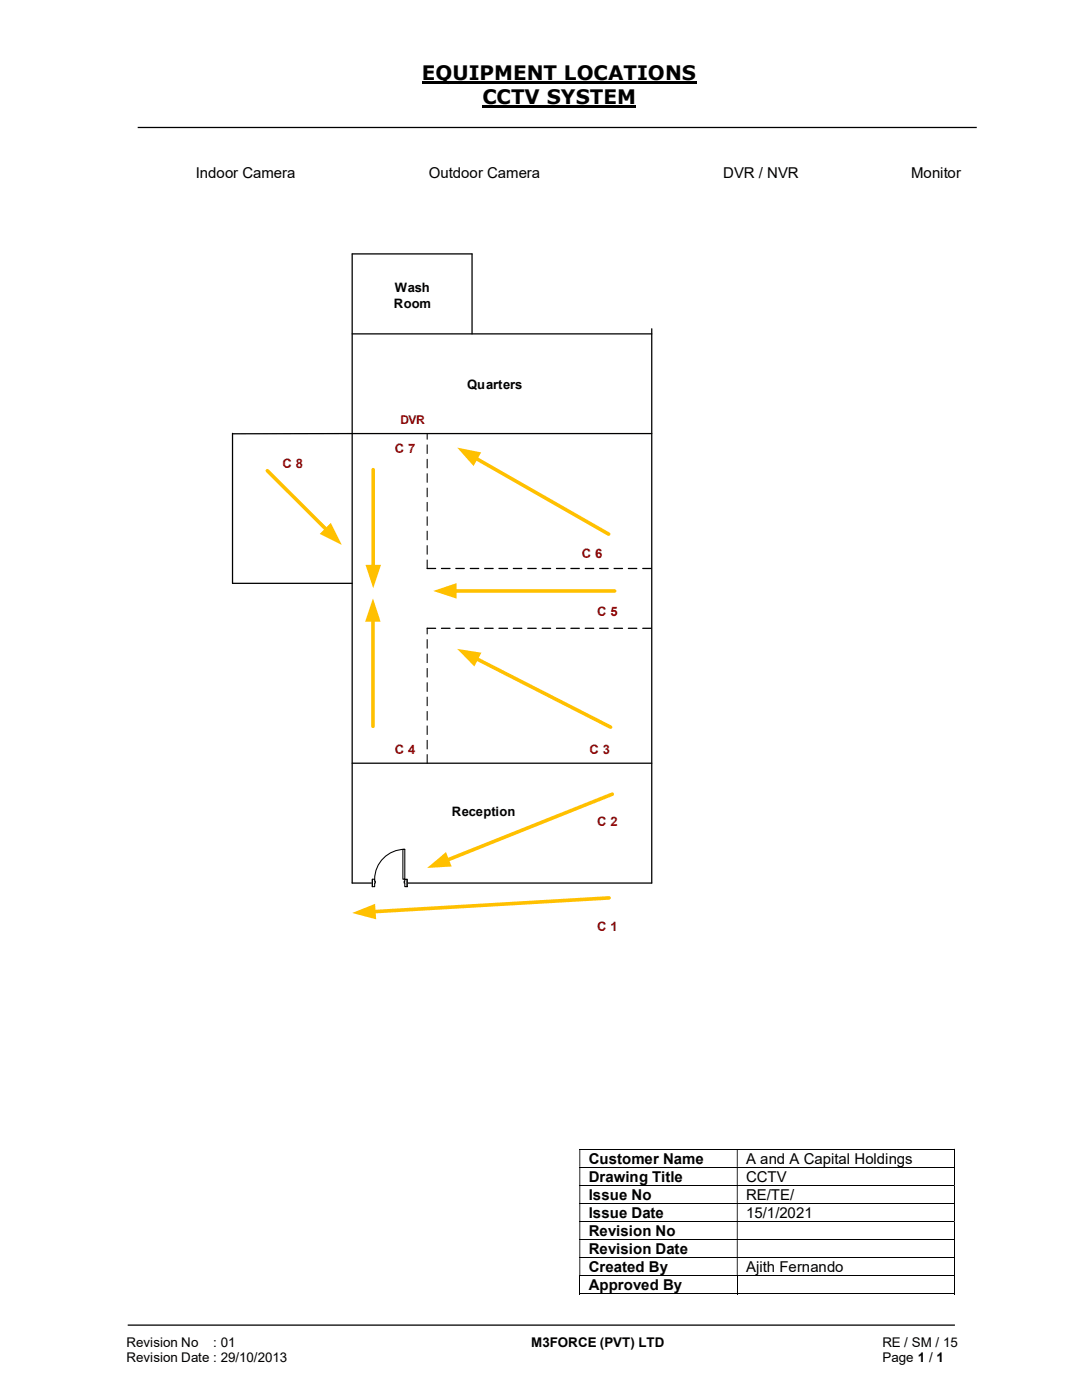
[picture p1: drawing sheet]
<svg xmlns="http://www.w3.org/2000/svg" width="216mm" height="279mm" viewBox="0 0 216 279" stroke-linecap="round" stroke-linejoin="round" font-family="sans-serif">
<path d="M84.2 16.5h54.8M96.3 21.3h30.7" fill="none" stroke="#000" stroke-width=".42"/>
<path d="M27.5 25.4h167.4M25.5 264.5h165" fill="none" stroke="#000" stroke-width=".25"/>
<g fill="none" stroke="#000" stroke-width=".2">
<path d="M115.6 229.4h74.8M115.6 233h74.8M115.6 236.6h74.8M190.5 229.4v3.5M190.5 233v3.5M190.5 236.7v3.4M115.6 240.2h74.8M115.6 243.8h74.8M115.6 247.4h74.8M115.6 251h74.8M115.6 254.6h74.8M115.6 258.2h31.4"/>
<path d="M115.7 254.7v3.6M147.1 254.7v3.6M147.2 258.2h43.2M190.5 240.2v3.5M190.5 243.8v3.5M190.5 247.5v3.4M190.5 251.1v3.5M190.5 254.7v3.6"/>
</g>
<g fill="#000">
<path d="M190.4 229.3h.1v.1h-.1zM115.6 229.4h.2v3.5h-.2zM147 229.4h.2v3.5h-.2z" fill-rule="evenodd"/>
<path d="M190.4 232.9h.1v.1h-.1zM115.6 233h.2v3.5h-.2zM147 233h.2v3.5h-.2z" fill-rule="evenodd"/>
<path d="M190.4 236.5h.1v.2h-.1zM115.6 236.7h.2v3.4h-.2zM147 236.7h.2v3.4h-.2z" fill-rule="evenodd"/>
<path d="M190.4 240.1h.1v.1h-.1zM115.6 240.2h.2v3.5h-.2zM147 240.2h.2v3.5h-.2z" fill-rule="evenodd"/>
<path d="M190.4 243.7h.1v.1h-.1zM115.6 243.8h.2v3.5h-.2zM147 243.8h.2v3.5h-.2z" fill-rule="evenodd"/>
<path d="M190.4 247.3h.1v.2h-.1zM115.6 247.5h.2v3.4h-.2zM147 247.5h.2v3.4h-.2z" fill-rule="evenodd"/>
<path d="M190.4 250.9h.1v.2h-.1zM115.6 251.1h.2v3.5h-.2zM147 251.1h.2v3.5h-.2z" fill-rule="evenodd"/>
</g>
<path d="M190.4 254.6h.1v.1h-.1zM190.4 258.1h.1v.2h-.1z" fill="#000"/>
<path d="M74.4 123.7v21.2" fill="none" stroke="#ffc000" stroke-width=".72"/>
<path d="M74.4 119.4l1.5 4.7h-3z" fill="#ffc000"/>
<g fill="#000">
<path d="M85.2 111.7l.1 .1v1.7l-.1 .1zM85.2 108.8l.1 .1v1.7l-.1 .1zM85.2 105.9l.1 .1v1.7l-.1 .1zM85.2 103.1l.1 .1v1.7h-.1zM85.2 100.2l.1 .1v1.7l-.1 .1zM85.2 97.4h.1v1.7l-.1 .1zM85.2 94.5l.1 .1v1.6l-.1 .2zM85.2 91.6l.1 .1v1.6l-.1 .2zM85.2 88.7l.1 .1v1.7l-.1 .1zM85.2 86.5h.1v1.1l-.1 .2z"/>
<path d="M85.2 113.4l1.7-.1 .1 .2-.1 .1h-1.7zM88 113.4l1.8-.1 .1 .2-.1 .1h-1.7zM90.9 113.4l1.7-.1 .2 .2-.2 .1h-1.6zM93.8 113.4l1.7-.1 .1 .2-.1 .1h-1.6zM96.6 113.4l1.8-.1 .1 .2-.1 .1h-1.7zM99.5 113.4l1.8-.1 .1 .2-.1 .1h-1.7zM102.4 113.4l1.7-.1 .1 .2-.1 .1h-1.7zM105.2 113.4l1.8-.1 .1 .2-.1 .1h-1.7zM108.1 113.4l1.8-.1 .1 .2-.1 .1h-1.7zM111 113.4l1.7-.1 .2 .2-.2 .1h-1.7zM113.8 113.4l1.8-.1 .1 .2-.1 .1h-1.7zM116.7 113.4l1.7-.1 .2 .2-.2 .1h-1.6zM119.6 113.4l1.7-.1 .2 .2-.2 .1h-1.6zM122.5 113.4l1.7-.1 .1 .2-.1 .1h-1.7zM125.3 113.4l1.8-.1 .1 .2-.1 .1h-1.7zM128.2 113.4l1.7-.1 .1 .2-.1 .1h-1.6z"/>
<path d="M85.2 125.3h1.7l.1 .1-.1 .1h-1.7zM88 125.3h1.8l.1 .1-.1 .1h-1.7zM90.9 125.3h1.7l.2 .1-.2 .1h-1.6zM93.8 125.3h1.7l.1 .1-.1 .1h-1.6zM96.6 125.3h1.8l.1 .1-.1 .1h-1.7zM99.5 125.3h1.8l.1 .1-.1 .1h-1.7zM102.4 125.3h1.7l.1 .1-.1 .1h-1.7zM105.2 125.3h1.8l.1 .1-.1 .1h-1.7zM108.1 125.3h1.8l.1 .1-.1 .1h-1.7zM111 125.3h1.7l.2 .1-.2 .1h-1.7zM113.8 125.3h1.8l.1 .1-.1 .1h-1.7zM116.7 125.3h1.7l.2 .1-.2 .1h-1.6zM119.6 125.3h1.7l.2 .1-.2 .1h-1.6zM122.5 125.3h1.7l.1 .1-.1 .1h-1.7zM125.3 125.3h1.8l.1 .1-.1 .1h-1.7zM128.2 125.3h1.7l.1 .1-.1 .1h-1.6z"/>
<path d="M85.2 150.5l.1 .1v1.7l-.1 .1zM85.2 147.7h.1v1.7l-.1 .2zM85.2 144.8l.1 .1v1.7l-.1 .1zM85.2 141.9l.1 .1v1.7l-.1 .1zM85.2 139.1h.1v1.7l-.1 .1zM85.2 136.2l.1 .1v1.7l-.1 .1zM85.2 133.3l.1 .1v1.7l-.1 .1zM85.2 130.5l.1 .1v1.6l-.1 .1zM85.2 127.6l.1 .1v1.6l-.1 .2zM85.2 125.3l.1 .1v1.1l-.1 .1z"/>
</g>
<path d="M70.3 66.6h59.7M130 65.6v110.6h-59.7v-125.5h23.9v15.9M46.4 86.5v29.9h23.9M130 86.5l-83.6 .1M70.3 152.3h59.7" fill="none" stroke="#000" stroke-width=".25"/>
<path d="M121.5 179.2l-47 2.7" fill="none" stroke="#ffc000" stroke-width=".72"/>
<path d="M70.3 182.2l4.5-1.8 .3 3.1z" fill="#ffc000"/>
<path d="M53.3 93.9l11.9 11.8" fill="none" stroke="#ffc000" stroke-width=".72"/>
<path d="M66 104.4l2.2 4.4-4.4-2.2z" fill="#ffc000"/>
<path d="M90.7 117.9h31.9" fill="none" stroke="#ffc000" stroke-width=".72"/>
<path d="M86.4 117.9l4.7-1.5v3.1z" fill="#ffc000"/>
<path d="M94.9 91.4l26.6 15.2" fill="none" stroke="#ffc000" stroke-width=".72"/>
<path d="M91.2 89.3l4.8 1-1.5 2.7z" fill="#ffc000"/>
<path d="M122.2 158.5l-33 13.2" fill="none" stroke="#ffc000" stroke-width=".72"/>
<path d="M85.2 173.2l3.8-3.1 1.1 2.8z" fill="#ffc000"/>
<path d="M74.3 175.4h6.9v1.6h-6.9z" fill="#fff"/>
<path d="M74.3 175.4h6.9v1.6h-6.9z" fill="none" stroke="#fff" stroke-width=".21"/>
<path d="M80.8 175.5v1.5h.4v-1.5zM74.3 175.5h.5v1.5h-.5z" fill-rule="evenodd" fill="#fff"/>
<path d="M74.8 175.9v-.4h-.5v1.5h.5v-.8M80.8 175.9v-.4h.4v1.5h-.4v-.8" fill="none" stroke="#000" stroke-width=".21"/>
<path d="M80.6 175.9v.3h.2v-.3zM74.8 175.9h.1v.3h-.1z" fill-rule="evenodd" fill="#fff"/>
<path d="M74.3 175.5v1.5M74.8 175.9h.1v.3h-.1M80.8 175.9h-.2v.3h.2M80.8 169.5a6 6 0 0 0-6 6M81.2 175.5v1.5" fill="none" stroke="#000" stroke-width=".21"/>
<path d="M80.4 169.5h.4v6h-.4z" fill-rule="evenodd" fill="#fff"/>
<path d="M80.4 169.5h.4v6h-.4z" fill="none" stroke="#000" stroke-width=".21"/>
<path d="M74.5 93.7v19.4" fill="none" stroke="#ffc000" stroke-width=".72"/>
<path d="M72.9 112.7h3.1l-1.5 4.7z" fill="#ffc000"/>
<path d="M95 131.4l26.8 13.7" fill="none" stroke="#ffc000" stroke-width=".72"/>
<path d="M91.2 129.5l4.9 .8-1.4 2.7z" fill="#ffc000"/>
<g font-size="4">
<text x="84.2" y="16">EQUIPMENT LOCATIONS</text>
<text x="96.3" y="20.8">CCTV SYSTEM</text>
</g>
<g font-size="3">
<text x="39.1" y="35.5">Indoor Camera</text>
<text x="85.6" y="35.5">Outdoor Camera</text>
<text x="144.3" y="35.5">DVR / NVR</text>
<text x="181.8" y="35.5">Monitor</text>
<text x="117.5" y="232.2">Customer Name</text>
<text x="148.9" y="232.2">A and A Capital Holdings</text>
<text x="117.5" y="235.8">Drawing Title</text>
<text x="117.5" y="239.5">Issue No</text>
<text x="148.9" y="235.8">CCTV</text>
<text x="148.9" y="239.5">RE/TE/</text>
<text x="117.5" y="243">Issue Date</text>
<text x="148.9" y="243">15/1/2021</text>
<text x="117.5" y="246.7">Revision No</text>
<text x="117.5" y="250.3">Revision Date</text>
<text x="117.5" y="253.9">Created By</text>
<text x="117.5" y="257.5">Approved By</text>
<text x="148.9" y="253.9">Ajith Fernando</text>
</g>
<g font-size="2.7">
<text x="25.2" y="268.8">Revision No</text>
<text x="42.6" y="268.8">: 01</text>
<text x="106" y="268.8">M3FORCE (PVT) LTD</text>
<text x="176.1" y="268.8">RE / SM / 15</text>
<text x="25.2" y="271.8">Revision Date : 29/10/2013</text>
<text x="176.1" y="271.8">Page 1 / 1</text>
</g>
<g font-size="2.6">
<text x="78.8" y="58.2">Wash</text>
<text x="78.6" y="61.4">Room</text>
<text x="93.2" y="77.7">Quarters</text>
<text x="90.1" y="162.9">Reception</text>
</g>
<g font-size="2.6" fill="#c00000">
<text x="56.3" y="93.4">C 8</text>
<text x="78.8" y="90.4">C 7</text>
<text x="116.1" y="111.4">C 6</text>
<text x="119.1" y="123">C 5</text>
<text x="78.8" y="150.5">C 4</text>
<text x="117.6" y="150.5">C 3</text>
<text x="119.1" y="164.8">C 2</text>
<text x="119.1" y="185.8">C 1</text>
</g>
<text font-size="2.4" fill="#c00000" x="79.9" y="84.7">DVR</text>
</svg>
